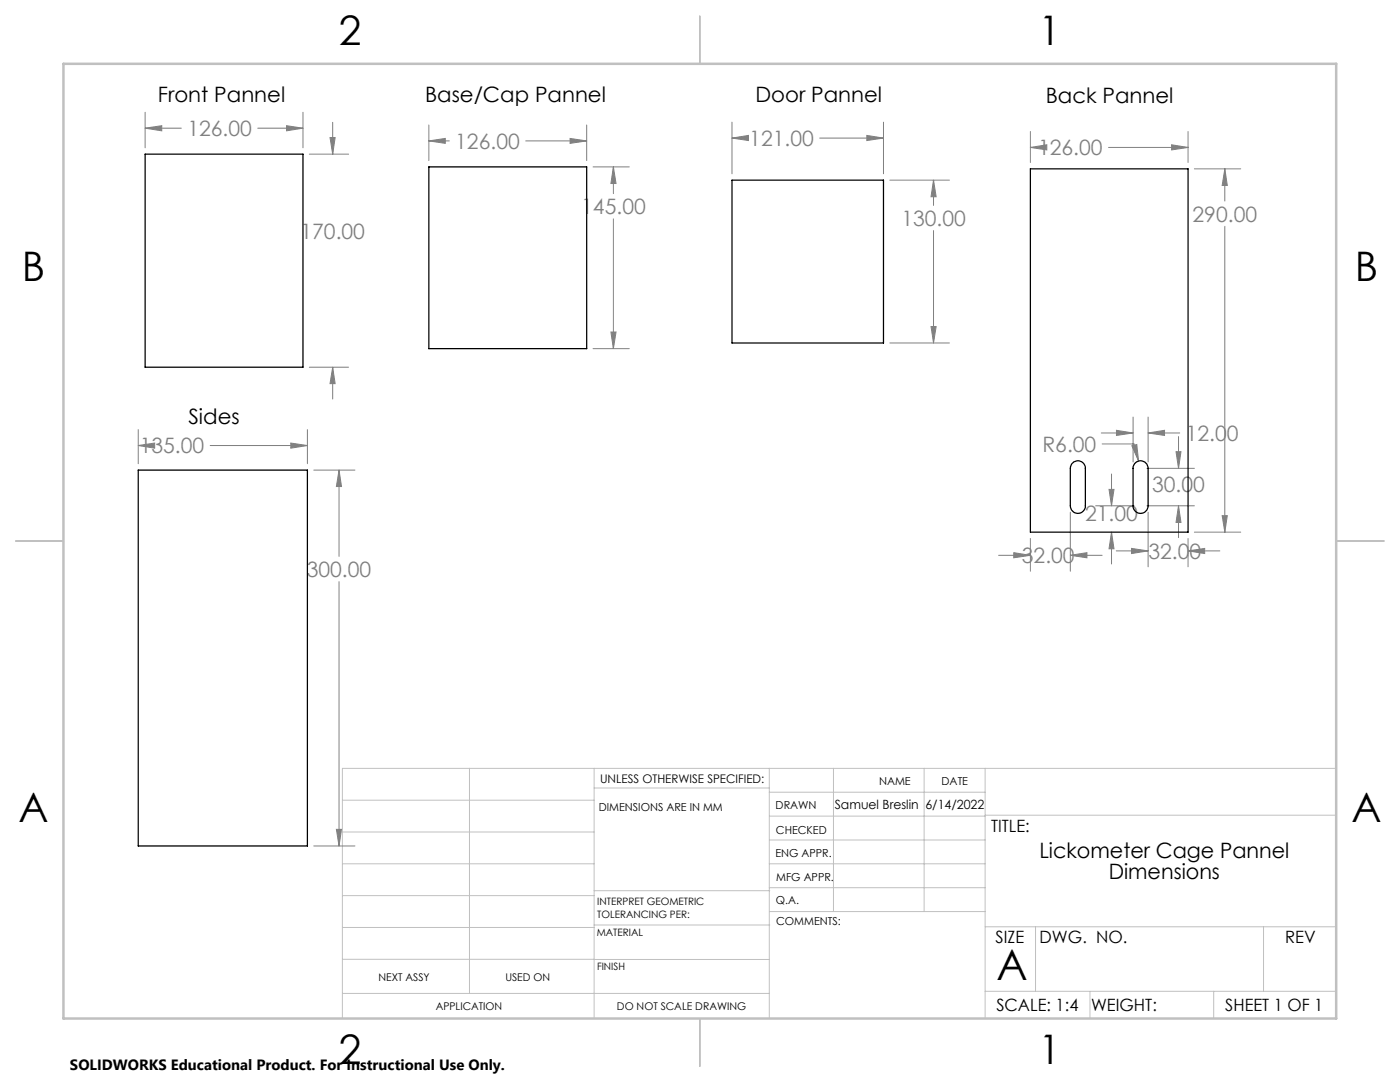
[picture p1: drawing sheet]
<svg xmlns="http://www.w3.org/2000/svg" width="279mm" height="216mm" viewBox="0 0 279 216" stroke-linecap="round" stroke-linejoin="round" font-family="sans-serif">
<g fill="none" stroke="#808080" stroke-width=".2">
<path d="M29 25.6l3.3-.5v1zM29 22.4v7.1M29 25.6h7.2M51.4 25.6h9.1M57.2 25.1l3.3 .5-3.3 .5zM60.5 22.4v7.1M61.7 30.8h7.9M65.9 27.4h1l-.5 3.4zM66.4 24.4v6.4M85.6 28.1l3.3-.5v1zM85.6 24.9v7.1M85.6 28.1h4.1"/>
<path d="M104.9 28.1h12.2M113.8 27.6l3.3 .5-3.3 .5zM117.1 24.9v7.1M118.4 33.3h7.2M122.4 33.3l.5 3.3h-1zM122.4 33.3v5.3M146.1 27.6l3.3-.6v1zM146.1 24.4v10.3M146.1 27.6h2.2M163.6 27.6h12.7M173 27l3.3 .6-3.3 .4zM176.3 24.4v10.3"/>
<path d="M177.6 35.9h11.9M186.3 35.9l.5 3.4h-1zM186.3 35.9v5.1M205.6 29.4l3.3-.5v1zM205.6 26.2v6.2M205.6 29.4h.4M221.2 29.4h15.9M233.8 28.9l3.3 .5-3.3 .5zM237.1 26.2v6.2M238.4 33.7h9.2M244.4 33.7l.5 3.3h-1zM244.4 33.7v6.4"/>
<path d="M122.4 43.7v25.9M186.3 46v22.4M244.4 45.2v61M61.7 73.3h7.9M66.4 73.3l.5 3.3h-1zM66.4 73.3v6.3M118.4 69.6h7.2M121.9 66.3h1l-.5 3.3zM177.6 68.4h11.9M185.8 65.2h1l-.5 3.2zM27.6 88.9h.1M27.6 88.9l3.3-.5v1z"/>
<path d="M27.6 85.7v6.8M41.9 88.9h19.4M58 88.4l3.3 .5-3.3 .5zM61.3 85.7v6.8M62.6 93.8h8.2M67.7 93.8l.5 3.3h-1.1zM67.7 93.8v17.2M219.8 86.4h6.3M220 88.6h6.3l.9 3.4M221.3 97.6h1l-.5 3.3zM221.8 94.6v6.3M222.8 85.9l3.3 .5-3.3 .5z"/>
<path d="M225.9 88.9l1-.2 .3 3.3zM226.1 83.2v9M228.9 93.5h9.5M229.1 86.4l3.3-.5v1zM229.1 83.2v9M229.1 86.4h6.3M234.7 90.1h1l-.5 3.4zM235.2 87.1v6.4M67.7 116.1v52.7M199.3 110.8h6.3M202.3 110.3l3.3 .5-3.3 .5zM205.6 107.5v6.5"/>
<path d="M213.6 110.8l3.3-.5v1zM213.6 102.2v11.8M213.6 110.8h6.4M218.7 100.9h7.6M221.8 106.2l.5 3.3h-1zM221.8 106.2v6.3M222.8 109.9h6.3M225.8 109.4l3.3 .5-3.3 .6zM228.9 100.9h9.5M229.1 102.2v10.9M235.2 100.9l.5 3.3h-1zM235.2 100.9v6.4"/>
<path d="M237.1 109.9l3.3-.5v1.1zM237.1 107.5v5.6M237.1 109.9h6.4M238.4 106.2h9.2M243.9 102.9h1l-.5 3.3zM62.6 168.8h8.2M67.1 165.5h1.1l-.5 3.3z"/>
</g>
<g fill="none" stroke="#c0c0c0" stroke-width=".2">
<path d="M68.3 159.7h50.3M93.7 153.3v44.9M118.6 153.3v49.9M118.6 157.2h34.9M153.5 153.3v49.9M153.5 158.1h43.1M166.3 153.3v28.6M184.4 153.3v28.6M196.6 153.3v49.9M266.7 153.3h-198.4v49.9M68.3 178.7h50.3M68.3 172.4h50.3"/>
<path d="M68.3 166h50.3M118.6 177.7h35M153.5 167.6h43.1M153.5 162.8h43.1M153.5 172.4h43.1M153.5 177.1h43.1M196.6 162.7h70.1M68.3 198.2h85.2M68.3 191.4l85.2 .1M68.3 185.1h50.3M118.6 184.6h35M153.6 181.9h43"/>
<path d="M196.6 197.8h70.1M196.6 184.9h70.1M206.7 184.9v12.9M217.5 197.8v5.4M242.2 197.8v5.4M252.2 184.9v12.9"/>
</g>
<path d="M139.7 3.2v9.5M3.1 107.9h9.6M266.7 107.9h9.5M139.7 203.2v9.6" fill="none" stroke="#c0c0c0" stroke-width=".25"/>
<path d="M12.7 12.7h254v190.5h-254z" fill="none" stroke="#c0c0c0" stroke-width=".5"/>
<path d="M29 25.6l3.3-.5v1zM57.2 25.1l3.3 .5-3.3 .5zM66.4 73.3l.5 3.3h-1zM65.9 27.4h1l-.5 3.4zM113.8 27.6l3.3 .5-3.3 .5zM85.6 28.1l3.3-.5v1zM121.9 66.3h1l-.5 3.3zM122.4 33.3l.5 3.3h-1zM146.1 27.6l3.3-.6v1zM173 27l3.3 .6-3.3 .4zM185.8 65.2h1l-.5 3.2zM186.3 35.9l.5 3.4h-1zM205.6 29.4l3.3-.5v1zM233.8 28.9l3.3 .5-3.3 .5zM244.4 33.7l.5 3.3h-1zM243.9 102.9h1l-.5 3.3zM229.1 86.4l3.3-.5v1zM222.8 85.9l3.3 .5-3.3 .5zM225.9 88.9l1.3 3.1-.3-3.3zM234.7 90.1h1l-.5 3.4zM235.2 100.9l.5 3.3h-1zM225.8 109.4l3.3 .5-3.3 .6zM237.1 109.9l3.3-.5v1.1zM213.6 110.8l3.3-.5v1zM202.3 110.3l3.3 .5-3.3 .5zM221.3 97.6h1l-.5 3.3zM221.8 106.2l.5 3.3h-1zM67.7 93.8l.5 3.3h-1.1zM67.1 165.5h1.1l-.5 3.3zM27.6 88.9l3.3-.5v1zM58 88.4l3.3 .5-3.3 .5z" fill="#808080"/>
<path d="M29 30.8h31.5v42.5h-31.5zM85.6 33.3h31.5v36.3h-31.5zM146.1 35.9h30.2v32.5h-30.2zM205.6 33.7h31.5v72.5h-31.5zM27.6 93.8h33.7v75h-33.7zM214.1 92.4a1.49 1.49 0 0 1 1.6-.3 1.49 1.49 0 0 1 .9 1.4v7.4a1.5 1.5 0 0 1-1.5 1.5 1.5 1.5 0 0 1-1.5-1.5v-7.4l.3-.9zM226.6 92.4a1.52 1.52 0 0 1 1.6-.3 1.52 1.52 0 0 1 .9 1.4v7.4a1.5 1.5 0 0 1-1.5 1.5 1.5 1.5 0 0 1-1.5-1.5v-7.8z" fill="none" stroke="#000" stroke-width=".25"/>
<text font-size="8.5" x="198.9" y="195.5">A</text>
<g font-size="8.1">
<text x="67.6" y="8.9">2</text>
<text x="207.3" y="8.9">1</text>
<text x="4.4" y="56.2">B</text>
<text x="270.4" y="56.2">B</text>
<text x="3.7" y="164.1">A</text>
<text x="269.7" y="164.1">A</text>
<text x="67.6" y="212.4">2</text>
<text x="207.3" y="212.4">1</text>
</g>
<g font-size="4.2">
<text x="31.5" y="20.3">Front Pannel</text>
<text x="84.8" y="20.3">Base/Cap Pannel</text>
<text x="150.8" y="20.3">Door Pannel</text>
<text x="208.7" y="20.5">Back Pannel</text>
<text x="37.6" y="84.5">Sides</text>
<text x="207.4" y="171.2">Lickometer Cage Pannel</text>
<text x="221.3" y="175.4">Dimensions</text>
</g>
<g font-size="4.2" fill="#808080">
<text x="37.4" y="27.2">126.00</text>
<text x="90.8" y="29.7">126.00</text>
<text x="149.5" y="29.1">121.00</text>
<text x="207.2" y="31">126.00</text>
<text x="60" y="47.7">170.00</text>
<text x="116" y="42.7">145.00</text>
<text x="179.9" y="45.1">130.00</text>
<text x="238" y="44.2">290.00</text>
<text x="236.6" y="88">12.00</text>
<text x="27.9" y="90.5">135.00</text>
<text x="208" y="90.2">R6.00</text>
<text x="229.9" y="98.1">30.00</text>
<text x="216.6" y="104">21.00</text>
<text x="203.9" y="112.4">32.00</text>
<text x="229.2" y="111.5">32.00</text>
<text x="61.2" y="115.1">300.00</text>
</g>
<g font-size="3.4">
<text x="197.8" y="166">TITLE:</text>
<text x="198.7" y="188.1">SIZE</text>
<text x="207.5" y="188.1">DWG. NO.</text>
<text x="256.5" y="188.2">REV</text>
<text x="198.8" y="201.7">SCALE: 1:4</text>
<text x="217.7" y="201.8">WEIGHT:</text>
<text x="244.5" y="201.7">SHEET 1 OF 1</text>
</g>
<text font-size="3" x="14" y="213.5">SOLIDWORKS Educational Product. For Instructional Use Only.</text>
<g font-size="2.5">
<text x="166.6" y="161.4">Samuel Breslin</text>
<text x="184.7" y="161.4">6/14/2022</text>
</g>
<text font-size="2.4" x="119.8" y="156.2">UNLESS OTHERWISE SPECIFIED:</text>
<g font-size="2.2">
<text x="119.5" y="161.8">DIMENSIONS ARE IN MM</text>
<text x="154.8" y="161.4">DRAWN</text>
<text x="175.4" y="156.6">NAME</text>
<text x="187.9" y="156.7">DATE</text>
<text x="154.9" y="166.3">CHECKED</text>
<text x="154.8" y="171">ENG APPR.</text>
<text x="154.9" y="175.7">MFG APPR.</text>
<text x="154.9" y="180.4">Q.A.</text>
<text x="154.9" y="184.6">COMMENTS:</text>
</g>
<g font-size="2.1">
<text x="75.5" y="195.7">NEXT ASSY</text>
<text x="100.9" y="195.7">USED ON</text>
<text x="86.9" y="201.5">APPLICATION</text>
<text x="123.1" y="201.6">DO NOT SCALE DRAWING</text>
</g>
<g font-size="2">
<text x="119.2" y="180.6">INTERPRET GEOMETRIC</text>
<text x="119.2" y="183.1">TOLERANCING PER:</text>
<text x="119.1" y="186.7">MATERIAL</text>
<text x="119.1" y="193.5">FINISH</text>
</g>
</svg>
